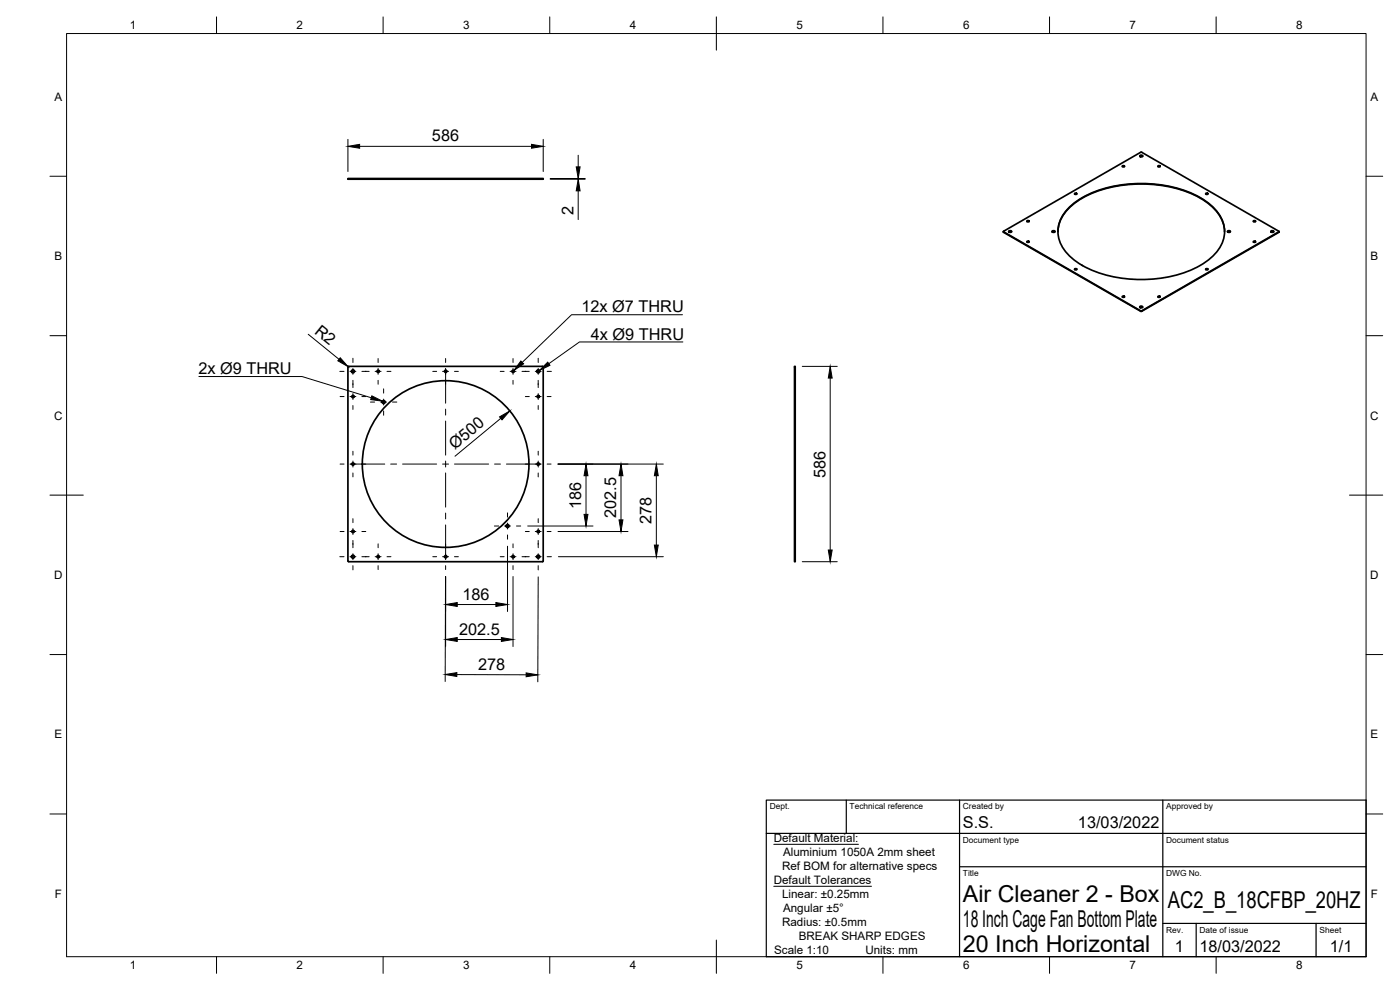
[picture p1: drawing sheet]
<svg xmlns="http://www.w3.org/2000/svg" width="420mm" height="297mm" viewBox="0 0 420 297" stroke-linecap="round" stroke-linejoin="round" font-family="sans-serif">
<!-- layer: Visible -->
<g fill="none" stroke="#000" stroke-width=".51">
<path d="M104.4 53.6h58.6v.2h-58.6zM322.5 58.2h.6M336.8 50h.7M342.1 46.9l.4-.2 .4 .2M342.2 46.6h.4l.3 .3-.5 .2-.3-.2zM347.5 50h.7M361.9 58.2h.6M301.1 69.5v.1M301.2 69.4l41.3-23.8 41.4 23.9-41.4 23.8zM302.7 69.5l.5-.2 .4 .2M302.8 69.3l.5-.1 .3 .3-.6 .2-.3-.2zM308.2 72.6h.6"/>
<path d="M308.2 66.5h.6M315.7 69.5l.5-.2 .4 .2M315.9 69.3l.4-.1 .3 .3-.5 .2-.4-.2zM317.5 69.5a11.7 11.7 0 0 1 5.9-9.2 38.3 38.3 0 0 1 29.8-3.7 20.4 20.4 0 0 1 13.4 9.1l.8 2.5 .1 1.3M320.6 62.5a29.2 29.2 0 0 1 18.9-7.3 36.1 36.1 0 0 1 22.3 5.1 10.9 10.9 0 0 1 5.5 11.1 14.8 14.8 0 0 1-8.7 9.1 39.5 39.5 0 0 1-33.8-.8 12.8 12.8 0 0 1-7.3-9.6 9.8 9.8 0 0 1 3.1-7.6zM368.4 69.5l.4-.2 .5 .2M368.5 69.3l.4-.1 .4 .3-.6 .2-.3-.2zM376.2 72.6h.6M376.2 66.5h.6M381.4 69.5l.4-.2 .5 .2M381.5 69.3l.5-.1 .3 .3-.6 .2-.3-.2zM383.9 69.5l-.1 .2-41.3 23.7-41.4-23.8"/>
<path d="M322.5 80.9h.6M336.8 89.1h.7M342.1 92.2l.4-.2 .4 .2M342.2 91.9h.4l.3 .3-.5 .2-.4-.2zM347.5 89.1h.7M361.9 80.9h.6M104.6 109.9l58.4 .1v58.3l-.2 .2h-58.2M104.6 109.9l-.2 .2v58.2l.2 .2M238.4 109.9h.3v58.6h-.3z"/>
<circle cx="322.8" cy="58.1" r=".26"/>
<circle cx="337.2" cy="49.8" r=".26"/>
<circle cx="347.8" cy="49.8" r=".26"/>
<circle cx="362.2" cy="58.1" r=".26"/>
<circle cx="308.5" cy="72.5" r=".26"/>
<circle cx="308.5" cy="66.3" r=".26"/>
<circle cx="376.5" cy="72.5" r=".26"/>
<circle cx="376.5" cy="66.3" r=".26"/>
<circle cx="322.8" cy="80.7" r=".26"/>
<circle cx="337.2" cy="89" r=".26"/>
<circle cx="347.8" cy="89" r=".26"/>
<circle cx="362.2" cy="80.7" r=".26"/>
<circle cx="105.9" cy="119" r=".35"/>
<circle cx="105.9" cy="111.4" r=".46"/>
<circle cx="113.5" cy="111.4" r=".35"/>
<circle cx="133.7" cy="111.4" r=".35"/>
<circle cx="154" cy="111.4" r=".35"/>
<circle cx="161.5" cy="119" r=".35"/>
<circle cx="161.5" cy="111.4" r=".46"/>
<circle cx="105.9" cy="139.2" r=".35"/>
<circle cx="115.1" cy="120.6" r=".46"/>
<circle cx="133.7" cy="139.2" r="25"/>
<circle cx="161.5" cy="139.2" r=".35"/>
<circle cx="105.9" cy="159.5" r=".35"/>
<circle cx="152.3" cy="157.8" r=".46"/>
<circle cx="161.5" cy="159.5" r=".35"/>
<circle cx="105.9" cy="167" r=".46"/>
<circle cx="113.5" cy="167" r=".35"/>
<circle cx="133.7" cy="167" r=".35"/>
<circle cx="154" cy="167" r=".35"/>
<circle cx="161.5" cy="167" r=".46"/>
</g>
<!-- layer: Visible Narrow -->
<path d="M301.2 69.5v.2M383.8 69.5v.2M342.3 93.3v.1M342.6 93.3v.1" fill="none" stroke="#000" stroke-width=".3"/>
<!-- layer: Border -->
<g fill="none" stroke="#000" stroke-width=".3">
<path d="M20 10.1h390v276.9h-390zM65 5.1v5M115 5.1v5M165 5.1v5M215 5.1v10M265 5.1v5M315 5.1v5M365 5.1v5M15 52.9h5M410 52.9h5M15 100.7h5M410 100.7h5"/>
<path d="M15 148.6h10M405 148.6h10M15 196.4h5M410 196.4h5M15 244.2h5M410 244.2h5M65 287v5M115 287v5M165 287v5M215 282.1v9.9M265 287v5M315 287v5"/>
<path d="M365 287v5"/>
</g>
<!-- layer: TitleBlock -->
<path d="M230 240.1h180v46.9h-180zM230 250h180M254 240.1v9.9M288 240.1v46.9M349 240.1v46.9M288 260.1h122M349 277.1h61M359 277.1v9.9M395 277.1v9.9" fill="none" stroke="#000" stroke-width=".36"/>
<!-- layer: Center Lines -->
<g fill="none" stroke="#000" stroke-width=".3">
<path d="M102 111.4h1.3M102.1 119h1.2M105 119h1.8M105 111.4h1.8M105.9 107.5v1.3M105.9 110.5v1.8M105.9 114.1v2.2M105.9 118.1v1.8M108.6 119h1.2M108.6 111.4h2.2M112.6 111.4h1.8M113.5 107.6v1.2"/>
<path d="M113.5 110.5v1.8M113.5 114.1v1.2M115.1 116.7v1.2M115.1 119.7v1.8M116.1 111.4h1.2M129.9 111.4h1.1M132.8 111.4h1.8M133.7 107.6v1.2M133.7 110.5v10.5M136.4 111.4h1.2M150.1 111.4h1.2M153.1 111.4h1.8"/>
<path d="M154 107.6v1.2M154 110.5v1.8M154 114.1v1.2M156.7 111.4h2.1M157.7 119h1.1M160.6 119h1.8M160.6 111.4h1.8M161.5 107.5v1.3M161.5 110.5v1.8M161.5 114.1v2.2M161.5 118.1v1.8M164.2 119h1.2"/>
<path d="M164.2 111.4h1.3M102.1 139.2h1.2M105 139.2h10.5M105.9 121.7v1.1M105.9 135.4v1.2M105.9 138.3v1.8M111.2 120.6h1.2M114.2 120.6h1.8M115.1 123.3v1.3M117.2 139.2h1.8M117.8 120.6h1.3M120.8 139.2h10.2"/>
<path d="M132.8 139.2h1.8M133.7 122.8v1.7M133.7 126.3v10.3M133.7 138.3v1.8M136.4 139.2h10.2M148.4 139.2h1.8M152 139.2h10.4M161.5 121.7v1.1M161.5 135.4v1.2M161.5 138.3v1.8M164.2 139.2h1.2M102.1 159.5h1.2"/>
<path d="M105 159.5h1.8M105.9 141.9v1.2M105.9 155.6v1.2M105.9 158.6v1.8M108.6 159.5h1.2M133.7 141.9v10.3M133.7 153.9v1.8M133.7 157.5v10.4M148.4 157.8h1.2M151.4 157.8h1.8M152.3 153.9v1.3M152.3 156.9v1.8"/>
<path d="M155 157.8h1.3M157.7 159.5h1.1M160.6 159.5h1.8M161.5 141.9v1.2M161.5 155.6v1.2M161.5 158.6v1.8M164.2 159.5h1.2M102 167h1.3M105 167h1.8M105.9 162.2v2.1M105.9 166.1v1.8M105.9 169.7v1.3"/>
<path d="M108.6 167h2.2M112.6 167h1.8M113.5 163.2v1.1M113.5 166.1v1.8M113.5 169.7v1.2M116.1 167h1.2M129.9 167h1.1M132.8 167h1.8M133.7 169.7v1.2M136.4 167h1.2M150.1 167h1.2M152.3 160.5v1.3"/>
<path d="M153.1 167h1.8M154 163.2v1.1M154 166.1v1.8M154 169.7v1.2M156.7 167h2.1M160.6 167h1.8M161.5 162.2v2.1M161.5 166.1v1.8M161.5 169.7v1.3M164.2 167h1.3"/>
</g>
<!-- layer: Dimensions -->
<g fill="none" stroke="#000" stroke-width=".3">
<path d="M104.4 41.8v9.7M107.9 43.9h51.6M163 41.8v9.7M165.1 53.6h10.5M165.1 53.8h10.5M173.5 46.6v3.5M173.5 53.6v.2M173.5 57.3v8.6M92.5 100.3l9.2 7.5M104.5 110l.1 .1M240.8 109.9h10.5M249.2 113.4v51.6"/>
<path d="M150.3 125.5l-13.8 11.4M167.5 139.2h31.6M158.4 157.8h19.6M167.5 159.5h21M175.9 142.7v11.6M186.4 142.7v13.3M197 142.7v20.8M152.3 163.9v19.6M154 173v21M161.5 173.1l-.1 31.5M167.6 167h31.5M240.8 168.5h10.5"/>
<path d="M133.7 194v-21l-.1 31.5M137.2 181.4h11.6M137.2 191.9h13.3M137.1 202.4l20.8 .1"/>
</g>
<g fill="#000" stroke="#000" stroke-width=".3">
<path d="M104.4 43.9l3.5-.6v1.2zM159.5 43.3l3.5 .6-3.5 .6zM172.9 50.1h1.2l-.6 3.5zM173.5 53.8l.6 3.5h-1.2zM102.1 107.3l2.4 2.7-3.1-1.7zM249.2 109.9l.5 3.5h-1.1zM149.9 125.1l3.1-1.8-2.3 2.7zM175.9 139.2l.5 3.5h-1.1zM175.3 154.3h1.1l-.5 3.5zM186.4 139.2l.5 3.5h-1.1zM185.8 156h1.1l-.5 3.5zM197 139.2l.5 3.5h-1.1z"/>
<path d="M196.4 163.5h1.1l-.5 3.5zM248.6 165h1.1l-.5 3.5zM133.7 181.4l3.5-.6v1.2zM133.7 191.9l3.5-.6v1.2zM148.8 180.8l3.5 .6-3.5 .6zM150.5 191.3l3.5 .6-3.5 .6zM133.6 202.4l3.5-.6v1.2zM157.9 201.9l3.5 .6-3.5 .6z"/>
</g>
<!-- layer: Annotations -->
<path d="M111.6 118.8l3.2 1.6-3.5-.5zM156.3 108.3l.8 .9-2.9 2zM161.9 111.2l2.5-2.5 .7 .9z" fill="#000" stroke="#000" stroke-width=".3"/>
<path d="M204.8 94.4h-33.3l-14.8 14.3M59.7 113h30.9l20.8 6.3M204.9 102.6h-31l-9.2 6.5M232.2 253.3h25.4M232.2 265.9h29.3" fill="none" stroke="#000" stroke-width=".3"/>
<g font-size="7">
<text x="289" y="270.6">Air Cleaner 2 - Box</text>
<text x="350.5" y="272.3">AC2_B_18CFBP_20HZ</text>
<text x="289" y="278.1">18 Inch Cage Fan Bottom Plate</text>
<text x="289" y="285.5">20 Inch Horizontal</text>
</g>
<g font-size="4.9">
<text x="129.6" y="42.4">586</text>
<text x="172.1" y="64.6" transform="rotate(-90 172.1 64.6)">2</text>
<text x="174.5" y="93.7">12x Ø7 THRU</text>
<text x="94.2" y="99.9" transform="rotate(39 94.2 99.9)">R2</text>
<text x="177.3" y="101.9">4x Ø9 THRU</text>
<text x="59.5" y="112.3">2x Ø9 THRU</text>
<text x="136.5" y="134.9" transform="rotate(-40 136.5 134.9)">Ø500</text>
<text x="247.7" y="143.3" transform="rotate(-90 247.7 143.3)">586</text>
<text x="174.4" y="152.8" transform="rotate(-90 174.4 152.8)">186</text>
<text x="184.9" y="155.5" transform="rotate(-90 184.9 155.5)">202.5</text>
<text x="195.5" y="157.2" transform="rotate(-90 195.5 157.2)">278</text>
<text x="138.8" y="179.9">186</text>
<text x="137.8" y="190.4">202.5</text>
<text x="143.5" y="201">278</text>
<text x="289" y="248.5">S.S.</text>
<text x="323.5" y="248.5">13/03/2022</text>
<text x="352.6" y="285.7">1</text>
<text x="360" y="285.5">18/03/2022</text>
<text x="399.1" y="285.7">1/1</text>
</g>
<g font-size="3.5">
<text x="39" y="8.8">1</text>
<text x="89" y="8.8">2</text>
<text x="139" y="8.8">3</text>
<text x="189" y="8.8">4</text>
<text x="239" y="8.8">5</text>
<text x="289" y="8.8">6</text>
<text x="339" y="8.8">7</text>
<text x="389" y="8.8">8</text>
<text x="16.3" y="30.2">A</text>
<text x="411.3" y="30.2">A</text>
<text x="16.3" y="78">B</text>
<text x="411.3" y="78">B</text>
<text x="16.2" y="125.9">C</text>
<text x="411.2" y="125.9">C</text>
<text x="16.2" y="173.7">D</text>
<text x="411.2" y="173.7">D</text>
<text x="16.3" y="221.6">E</text>
<text x="411.3" y="221.6">E</text>
<text x="232.2" y="252.6">Default Material:</text>
<text x="235" y="256.8">Aluminium 1050A 2mm sheet</text>
<text x="234.7" y="261">Ref BOM for alternative specs</text>
<text x="16.4" y="269.4">F</text>
<text x="232.2" y="265.2">Default Tolerances</text>
<text x="234.7" y="269.4">Linear: ±0.25mm</text>
<text x="411.4" y="269.4">F</text>
<text x="235" y="273.5">Angular ±5°</text>
<text x="234.7" y="277.7">Radius: ±0.5mm</text>
<text x="239.7" y="281.9">BREAK SHARP EDGES</text>
<text x="232.3" y="286.1">Scale 1:10</text>
<text x="259.7" y="286.1">Units: mm</text>
<text x="39" y="290.8">1</text>
<text x="89" y="290.8">2</text>
<text x="139" y="290.8">3</text>
<text x="189" y="290.8">4</text>
<text x="239" y="290.8">5</text>
<text x="289" y="290.8">6</text>
<text x="339" y="290.8">7</text>
<text x="389" y="290.8">8</text>
</g>
<g font-size="2.5">
<text x="231" y="242.9">Dept.</text>
<text x="255" y="242.9">Technical reference</text>
<text x="289" y="242.9">Created by</text>
<text x="350" y="242.9">Approved by</text>
<text x="289" y="252.8">Document type</text>
<text x="350" y="252.8">Document status</text>
<text x="289" y="262.9">Title</text>
<text x="350" y="262.9">DWG No.</text>
<text x="350" y="279.9">Rev.</text>
<text x="360" y="279.9">Date of issue</text>
<text x="396" y="279.9">Sheet</text>
</g>
</svg>
